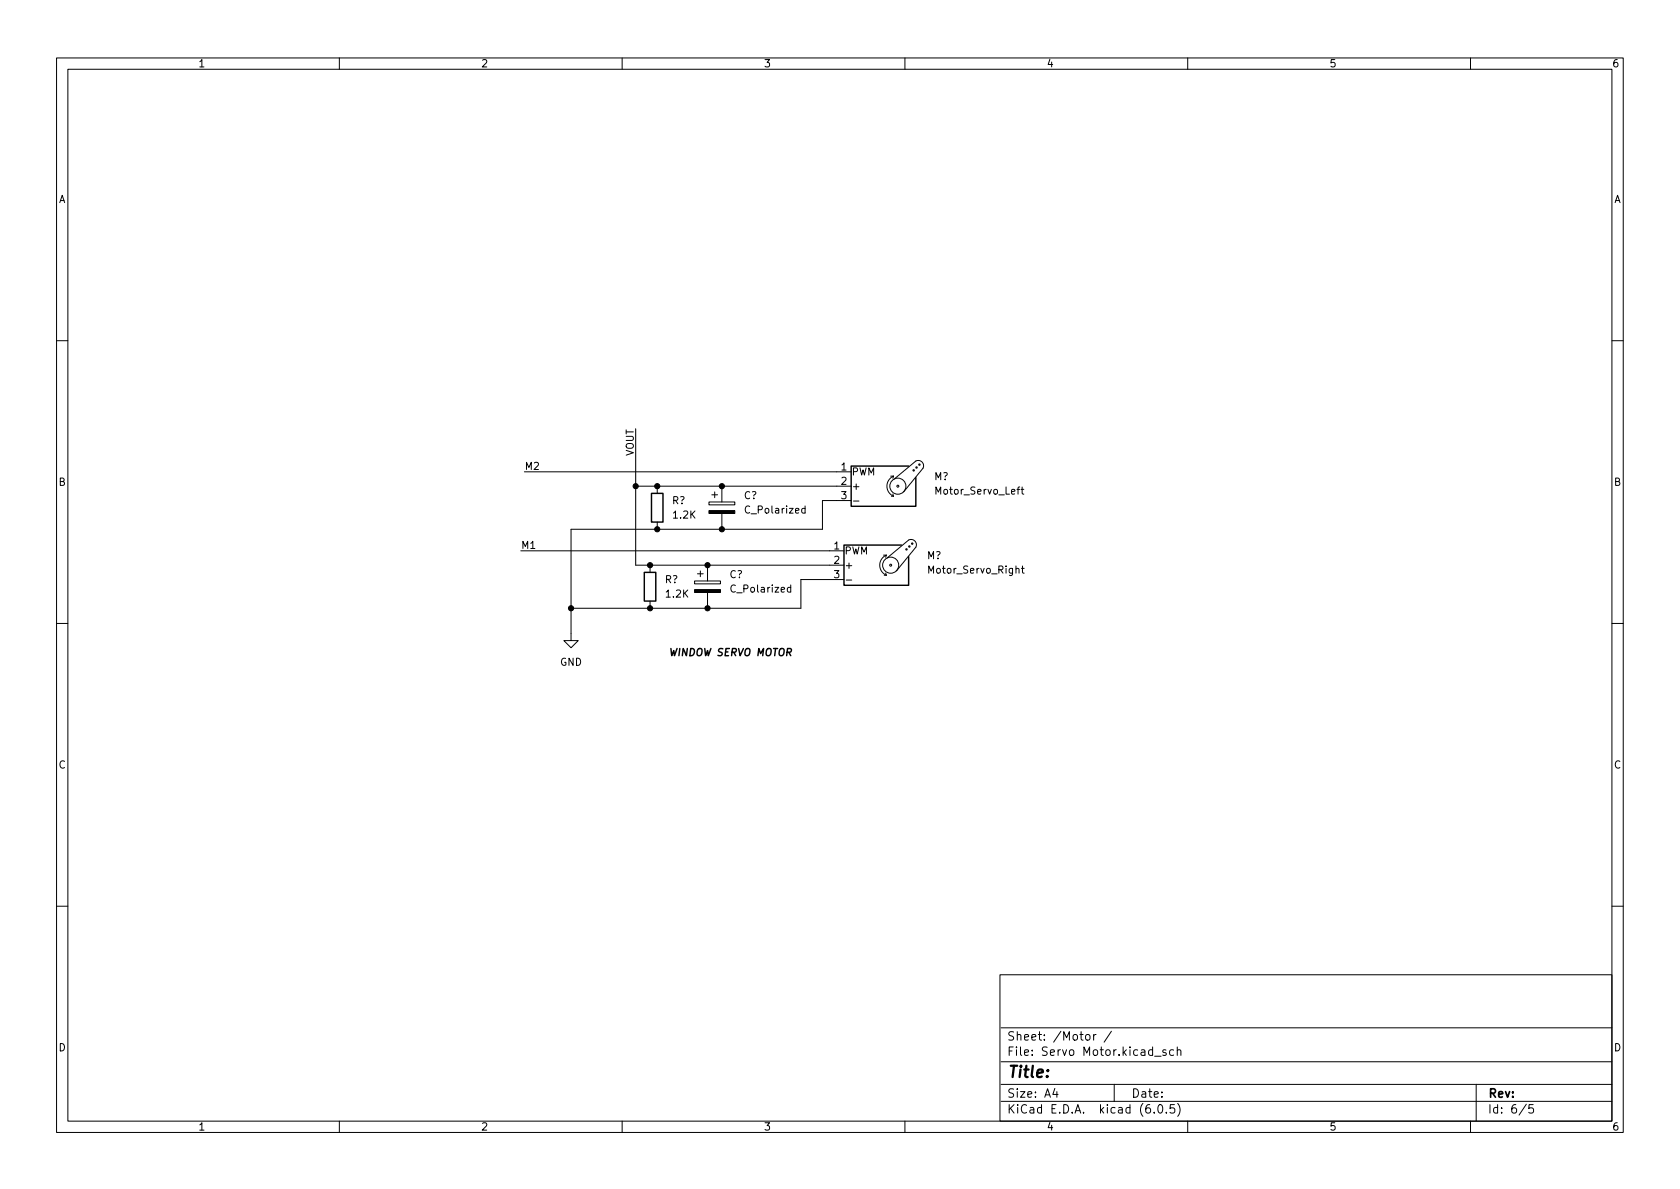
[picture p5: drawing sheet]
<svg xmlns="http://www.w3.org/2000/svg" width="297mm" height="210mm" viewBox="0 0 297 210" stroke-linecap="round" stroke-linejoin="round" font-family="sans-serif">
<path d="M0 .2h297v210.1h-297z" fill="#fff" stroke="#fff" stroke-width=".18"/>
<g fill="none" stroke="#000" stroke-width=".18">
<path d="M10 10.2h277v190.1h-277zM12 12.2h273v186.1h-273zM60 10.2v2M110 10.2v2M160 10.2v2M210 10.2v2M260 10.2v2M10 60.2h2M112.4 75.8v24.1h36.8M285 60.2h2M92.1 97.4h57.1M92.7 83.4h57.8"/>
<path d="M112.4 86h38.1M114.9 99.9v1.3M116.2 86v1.2M116.2 92.3v1.3M125.1 99.9v2.8M125.3 88.8h4.6v.5h-4.6zM125.9 87.5h1M126.4 87v1M127.6 86v2.8M127.6 90.8v2.8M142.3 90l-.3-.1-.3 .2 .2 .6h.4M142.3 89.5v1.2"/>
<path d="M150.5 88.5h-5.1v5.1h-44.4v19.7h1.2l-1.2 1.2-1.3-1.2h1.3M150.9 88.6h1M156.2 98.2h.5M156.7 98.2a1.93 1.93 0 0 0-1.2 1.7 1.93 1.93 0 0 0 1.2 1.8M156.7 98.2l-.1 .3M156.8 98.7l3.9-3.2a.94 .94 0 0 1 1.1 .2 .94 .94 0 0 1 .1 1.1l-3.4 4.2M157.5 84.2h.5M157.6 87.8h.4M157.9 87.4l.1 .4M158 84.2a1.93 1.93 0 0 0-1.2 1.8 1.93 1.93 0 0 0 1.2 1.8M158 84.2l-.1 .4M158.1 84.7l3.8-3.2a.94 .94 0 0 1 1.1 .2 .94 .94 0 0 1 .2 1.1l-3.4 4.2"/>
<path d="M180.5 86.5h.5M180.7 86.1v1.1l.3 .2M10 110.2h2M114.9 106.3v1.3M122.8 102.7h4.6v.5h-4.6zM123.3 101.5h1M123.8 101v1M125.1 104.8v2.8M139.8 103.9h-.4l-.2 .2 .1 .5h.5M139.8 103.4v1.3M149.2 102.5h-7.6v5.1h-40.6M149.6 102.6h1"/>
<path d="M156.3 101.7h.4M156.6 101.3l.1 .4M180.6 100.5h.5M180.8 100.1v1.1l.3 .2M285 110.2h2M10 160.2h2M176.8 172.4h108.2v25.9h-108.2zM285 160.2h2M60 198.3v2M110 198.3v2M160 198.3v2M177 194.8h108"/>
<path d="M177 191.8h108M177 187.8h108M177 181.8h108M186.5 192.5l-.4 1h1M186.9 193v1M192 183.1l.2-.2 .4 .2 .1 .5-.1 .3h-.4l-.2-.1zM193.4 182.9v1M193.8 182.9l-.3 .1-.1 .2M196.5 182.4l-1.3 1.9M197 191.8v3M204.1 196.7v.1M204.1 186.8h1.2"/>
<path d="M204.9 195.4l.2-.1a.81 .81 0 0 1 .6 .7 .81 .81 0 0 1-.3 .8h-.2a.81 .81 0 0 1-.6-.6 .81 .81 0 0 1 .3-.8zM206.1 185.7l-.3-.1-.2 .2v.3l.5 .1v.4h-.5M206.2 196.7v.1M207.5 185.7l-.4-.1-.3 .3v.4l.1 .3h.6M207.6 195.3h-.7v.7l.2-.1 .5 .1 .1 .2-.1 .5-.2 .1-.5-.1M208.1 185.8l.3-.2 .3 .1 .1 .9M208.1 185.1v1.5M208.2 195.1a1.72 1.72 0 0 1 0 2.3M210 198.3v2M260 198.3v2M261 191.8v6.5M269.9 195.3l-1.3 1.9"/>
<path d="M271.1 195.3h-.7l-.1 .7 .2-.1 .5 .1 .2 .2-.1 .5-.2 .1-.6-.1"/>
<circle cx="157.5" cy="99.9" r=".18"/>
<circle cx="157.5" cy="99.9" r="1.42"/>
<circle cx="158.7" cy="86" r=".18"/>
<circle cx="158.7" cy="86" r="1.42"/>
<circle cx="160.3" cy="97.1" r=".13"/>
<circle cx="160.8" cy="96.6" r=".13"/>
<circle cx="161.3" cy="96.1" r=".13"/>
<circle cx="161.5" cy="83.2" r=".13"/>
<circle cx="162.1" cy="82.7" r=".13"/>
<circle cx="162.6" cy="82.2" r=".13"/>
</g>
<g fill="#000" stroke="#000" stroke-width=".18">
<path d="M125.3 90.3h4.6v.5h-4.6zM122.8 104.3h4.6v.5h-4.6z"/>
<circle cx="112.4" cy="86" r=".46"/>
<circle cx="114.9" cy="99.9" r=".46"/>
<circle cx="116.2" cy="93.6" r=".46"/>
<circle cx="116.2" cy="86" r=".46"/>
<circle cx="125.1" cy="99.9" r=".46"/>
<circle cx="127.6" cy="93.6" r=".46"/>
<circle cx="127.6" cy="86" r=".46"/>
<circle cx="101" cy="107.6" r=".46"/>
<circle cx="114.9" cy="107.6" r=".46"/>
<circle cx="125.1" cy="107.6" r=".46"/>
</g>
<path d="M115.2 87.2h2v5.1h-2zM159.4 96.4h-10.2v7.1h11.5v-5.1M160.7 82.4h-10.2v7.1h11.4v-5.1M113.9 101.2h2.1v5.1h-2.1z" fill="none" stroke="#000" stroke-width=".25"/>
<text font-size="2.8" x="178" y="190.6">Title:</text>
<g font-size="2.1">
<text x="178" y="184">Sheet: /Motor /</text>
<text x="178" y="186.7">File: Servo Motor.kicad_sch</text>
<text x="178" y="196.9">KiCad E.D.A. kicad (6.0.5)</text>
<text x="178" y="194.1">Size: A4</text>
<text x="200" y="194.1">Date:</text>
<text x="263" y="194.1">Rev:</text>
<text x="263" y="196.9">Id: 6/5</text>
</g>
<g font-size="1.8">
<text x="35" y="11.9">1</text>
<text x="85" y="11.9">2</text>
<text x="135" y="11.9">3</text>
<text x="185" y="11.9">4</text>
<text x="235" y="11.9">5</text>
<text x="285" y="11.9">6</text>
<text x="10.3" y="35.9">A</text>
<text x="285.3" y="35.9">A</text>
<text x="92.7" y="83.1">M2</text>
<text x="112" y="80.7" transform="rotate(-90 112 80.7)">VOUT</text>
<text x="148.7" y="83.2">1</text>
<text x="10.3" y="85.9">B</text>
<text x="118.8" y="89.1">R?</text>
<text x="131.5" y="88.3">C?</text>
<text x="148.7" y="85.7">2</text>
<text x="148.7" y="88.3">3</text>
<text x="150.5" y="84.1">PWM</text>
<text x="150.5" y="86.6">+</text>
<text x="165.2" y="84.9">M?</text>
<text x="165.9" y="87.4">Motor_Servo_Left</text>
<text x="285.3" y="85.9">B</text>
<text x="119.1" y="91.7">1.2K</text>
<text x="132" y="90.8">C_Polarized</text>
<text x="92.1" y="97.1">M1</text>
<text x="147.5" y="97.1">1</text>
<text x="147.5" y="99.7">2</text>
<text x="149.3" y="98">PWM</text>
<text x="149.3" y="100.6">+</text>
<text x="163.9" y="98.9">M?</text>
<text x="164.4" y="101.4">Motor_Servo_Right</text>
<text x="117.6" y="103.1">R?</text>
<text x="117.8" y="105.7">1.2K</text>
<text x="129" y="102.2">C?</text>
<text x="129.5" y="104.8">C_Polarized</text>
<text x="147.5" y="102.2">3</text>
<text x="99" y="117.7">GND</text>
<text x="118.1" y="116">WINDOW SERVO MOTOR</text>
<text x="10.3" y="135.9">C</text>
<text x="285.3" y="135.9">C</text>
<text x="10.3" y="185.9">D</text>
<text x="285.3" y="185.9">D</text>
<text x="35" y="199.9">1</text>
<text x="85" y="199.9">2</text>
<text x="135" y="199.9">3</text>
<text x="185" y="199.9">4</text>
<text x="235" y="199.9">5</text>
<text x="285" y="199.9">6</text>
</g>
</svg>
